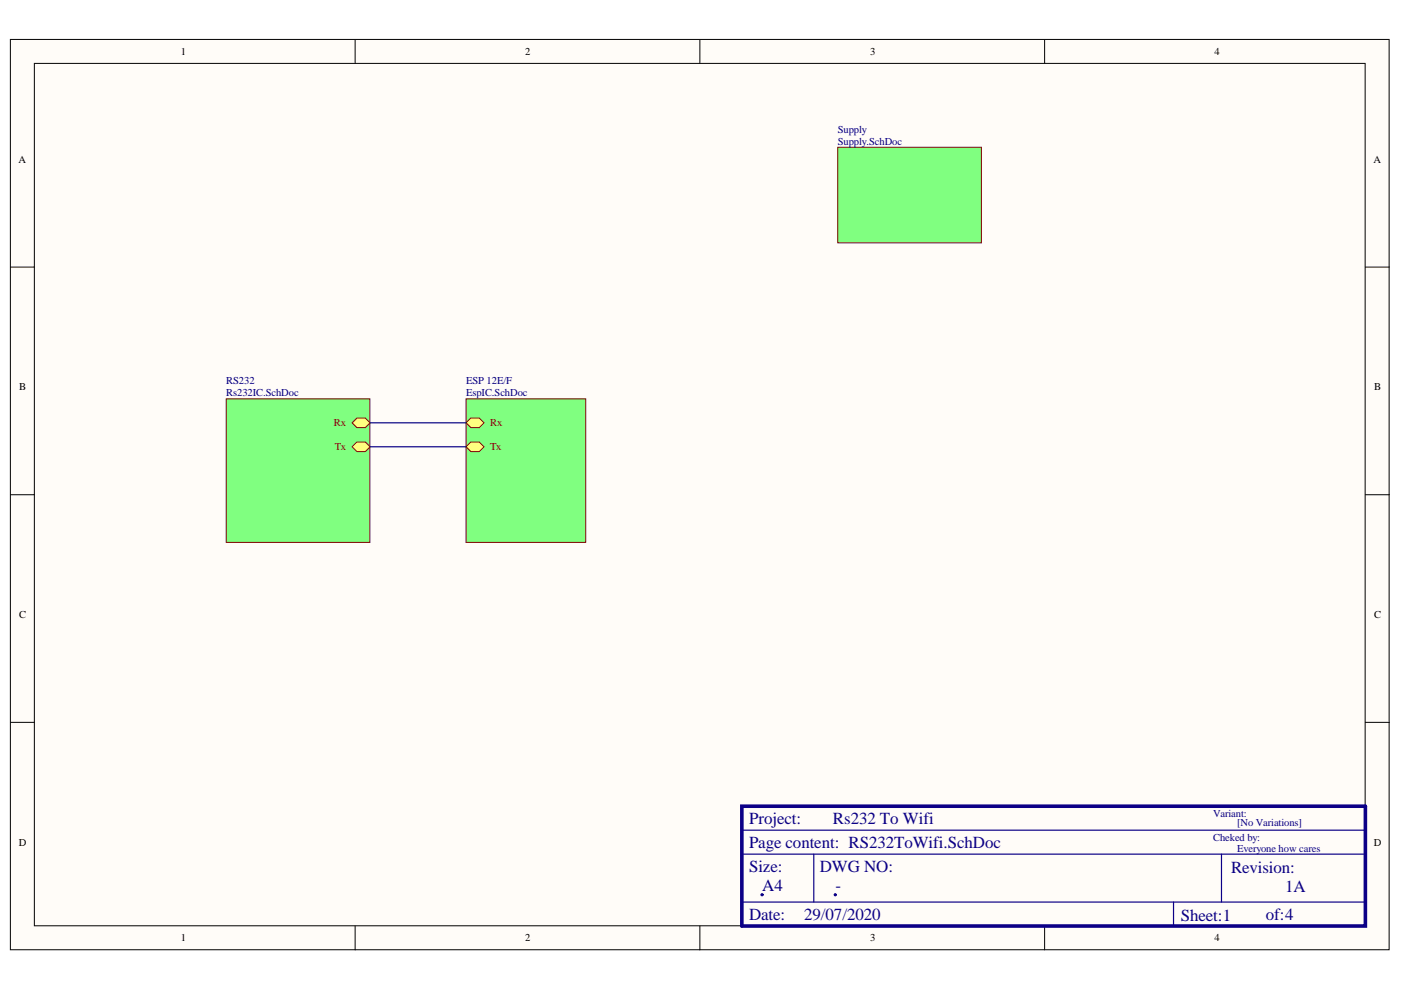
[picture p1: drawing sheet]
<svg xmlns="http://www.w3.org/2000/svg" width="297mm" height="210mm" viewBox="0 0 297 210" stroke-linecap="round" stroke-linejoin="round" font-family="sans-serif">
<g fill="#fffcf8" stroke="#000" stroke-width=".21">
<path d="M2.2 8.4h292.3v193h-292.3z"/>
<path d="M7.3 13.4h282.1v182.9h-282.1z"/>
</g>
<path d="M75.3 8.4v5M148.4 8.4v5M221.5 8.4v5M2.2 56.6h5.1M289.5 56.6h5.1M2.2 104.9h5.1M289.5 104.9h5.1M2.2 153.2h5.1M289.5 153.2h5.1M75.3 196.3v5.1M148.4 196.3v5.1M221.5 196.3v5.1" fill="none" stroke="#000" stroke-width=".21"/>
<g fill="#000080" stroke="#000080" stroke-width=".21">
<circle cx="161.6" cy="189.7" r=".24"/>
<circle cx="177.1" cy="189.7" r=".23"/>
</g>
<path d="M157.3 170.9h132.2v25.4h-132.2z" fill="none" stroke="#0c0087" stroke-width=".76"/>
<path d="M157.3 170.9h132.2M157.3 176h132.2M157.3 181.1h132.2M157.3 191.3h132.2M172.5 181.1v10.2M248.8 191.3v5M259 181.1v10.2" fill="none" stroke="#0c0087" stroke-width=".25"/>
<g fill="#80ff80" stroke="#800000" stroke-width=".21">
<path d="M177.6 31.2h30.5v20.3h-30.5z"/>
<path d="M48 84.6h30.4v30.4h-30.4z"/>
</g>
<path d="M74.7 89.6l1-1h1.8l1 1-1 1.1h-1.8z" fill-rule="evenodd" fill="#ffff80"/>
<path d="M74.7 89.6l1-1h1.8l1 1-1 1.1h-1.8z" fill="none" stroke="#800000" stroke-width=".21"/>
<path d="M74.7 94.7l1-1h1.8l1 1-1 1h-1.8z" fill-rule="evenodd" fill="#ffff80"/>
<path d="M74.7 94.7l1-1h1.8l1 1-1 1h-1.8z" fill="none" stroke="#800000" stroke-width=".21"/>
<path d="M98.8 84.6h25.4v30.4h-25.4z" fill="#80ff80" stroke="#800000" stroke-width=".21"/>
<path d="M98.8 94.7l1-1h1.8l1 1-1 1h-1.8z" fill-rule="evenodd" fill="#ffff80"/>
<path d="M98.8 94.7l1-1h1.8l1 1-1 1h-1.8z" fill="none" stroke="#800000" stroke-width=".21"/>
<path d="M98.8 89.6l1-1h1.8l1 1-1 1.1h-1.8z" fill-rule="evenodd" fill="#ffff80"/>
<path d="M98.8 89.6l1-1h1.8l1 1-1 1.1h-1.8z" fill="none" stroke="#800000" stroke-width=".21"/>
<path d="M78.5 89.6h20.3M78.5 94.7h20.3" fill="none" stroke="#000080" stroke-width=".25"/>
<g font-size="3.6" fill="#0c0087">
<text x="158.8" y="179.8">Page content: RS232ToWifi.SchDoc</text>
<text x="158.8" y="174.7">Project:</text>
<text x="176.6" y="174.7">Rs232 To Wifi</text>
<text x="158.8" y="184.8">Size:</text>
<text x="173.8" y="184.8">DWG NO:</text>
<text x="261" y="185.1">Revision:</text>
<text x="272.5" y="189.2">1A</text>
<text x="158.8" y="195">Date:</text>
<text x="170.5" y="195">29/07/2020</text>
<text x="250.3" y="195.3">Sheet:1</text>
<text x="268.4" y="195">of:4</text>
</g>
<g font-size="3.6" fill="#000080">
<text x="161.6" y="188.9">A4</text>
<text x="177.1" y="188.9">-</text>
</g>
<g font-size="2.2">
<text x="38.4" y="11.6">1</text>
<text x="111.3" y="11.6">2</text>
<text x="184.5" y="11.6">3</text>
<text x="257.5" y="11.6">4</text>
<text x="4" y="34.5">A</text>
<text x="291.2" y="34.5">A</text>
<text x="4.1" y="82.8">B</text>
<text x="291.4" y="82.8">B</text>
<text x="4.1" y="131">C</text>
<text x="291.3" y="131">C</text>
<text x="4" y="179.3">D</text>
<text x="291.3" y="179.3">D</text>
<text x="38.4" y="199.6">1</text>
<text x="111.3" y="199.6">2</text>
<text x="184.5" y="199.6">3</text>
<text x="257.5" y="199.6">4</text>
</g>
<g font-size="2.2" fill="#000080">
<text x="177.6" y="28.1">Supply</text>
<text x="177.6" y="30.7">Supply.SchDoc</text>
<text x="48" y="81.5">RS232</text>
<text x="98.8" y="81.5">ESP 12E/F</text>
<text x="48" y="84">Rs232IC.SchDoc</text>
<text x="98.8" y="84">EspIC.SchDoc</text>
</g>
<g font-size="2.2" fill="#800000">
<text x="70.8" y="90.4">Rx</text>
<text x="71" y="95.5">Tx</text>
<text x="103.9" y="95.5">Tx</text>
<text x="103.9" y="90.4">Rx</text>
</g>
<g font-size="2.2" fill="#0c0087">
<text x="257.2" y="173.2">Variant:</text>
<text x="257.2" y="178.3">Cheked by:</text>
<text x="262.3" y="175.2">[No Variations]</text>
<text x="262.3" y="180.5">Everyone how cares</text>
</g>
</svg>
